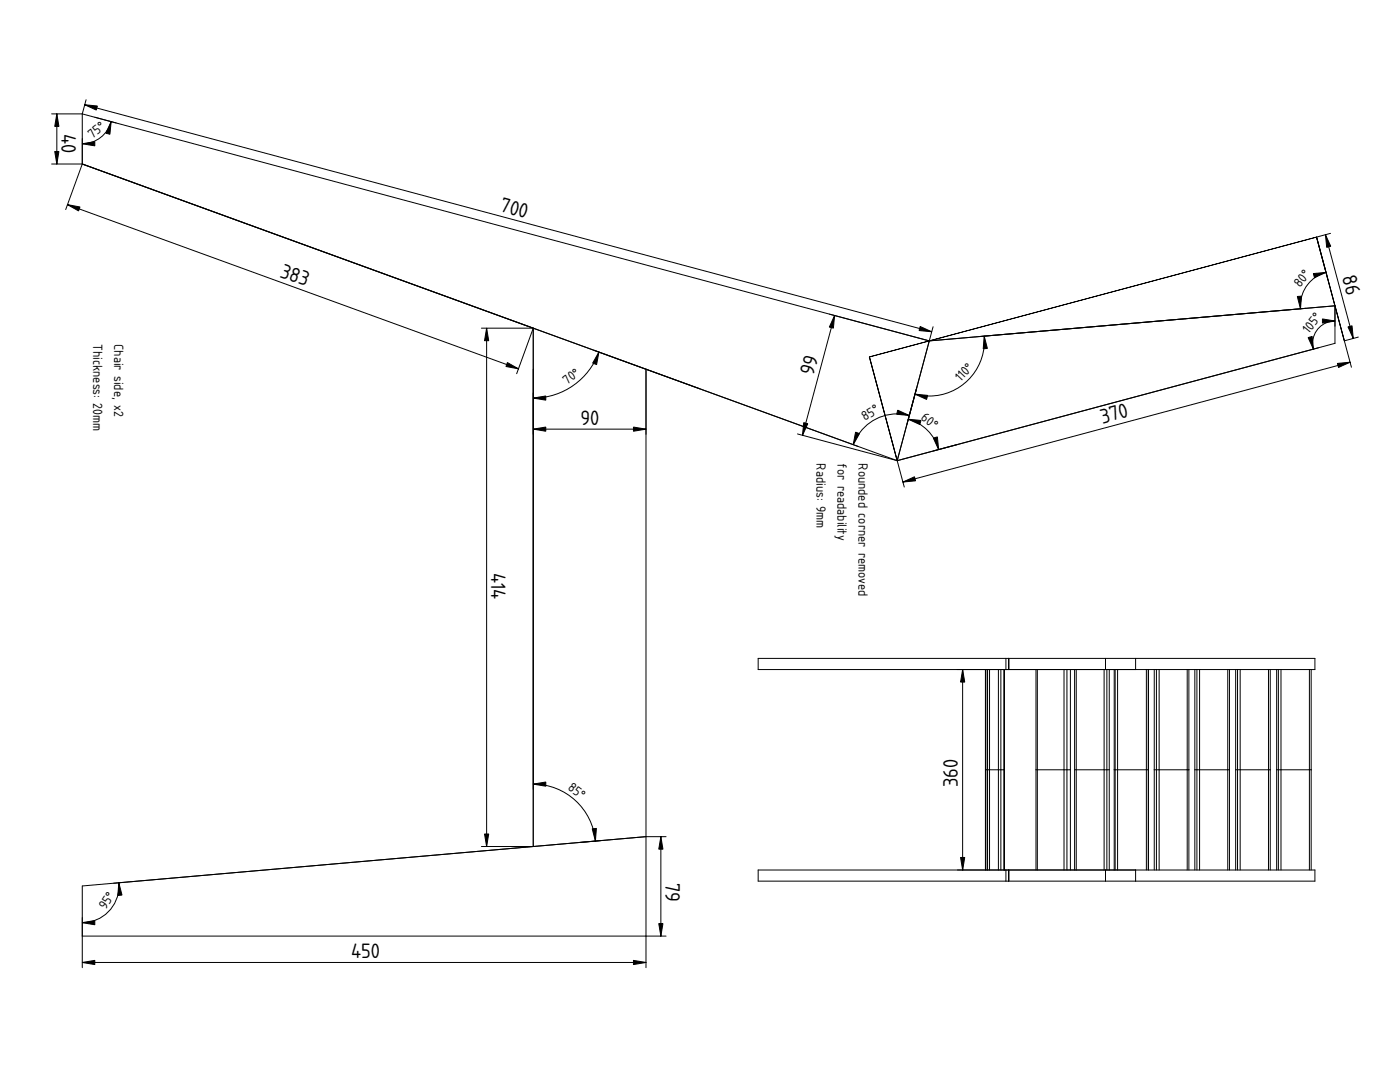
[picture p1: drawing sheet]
<svg xmlns="http://www.w3.org/2000/svg" width="279mm" height="216mm" viewBox="0 0 279 216" stroke-linecap="round" stroke-linejoin="round" font-family="sans-serif">
<g fill="none" stroke="#000" stroke-width=".2">
<path d="M17.2 19.9l-.8 2.8M11.3 22.7v10M16.4 22.7h-6.1M16.4 22.7l169.1 45.3M16.4 22.7v10M16.4 32.7l162.7 59.2M16.4 32.7h-6.1M16.4 32.7l-3.3 9.1M16.4 32.7l90 32.8M16.9 20.9l169 45.3M18.9 23.4l4.3 1.1M22.2 24.3a6 6 0 0 1-5.8 4.4"/>
<path d="M13.5 40.8l90 32.8M262.7 47.3l7 26M264.5 46.8l5.6 20.7M264.6 54.3a6.9 6.9 0 0 0-5.1 7.3M265.5 46.6l-92 24.6 7 26M97.1 65.5v103.4M106.4 65.5v103.4h-10.3M106.4 65.5h-10.3M106.4 65.5l-3.3 9.1M118.5 69.9l21.2 7.7M119.5 70.3a14 14 0 0 1-13.1 9.1M128.9 73.7v119.4"/>
<path d="M165.6 62.7l19.9 5.3M166.6 63l-6.4 23.9M185.5 68l80.9-7v7.5l-87.3 23.4M186.2 65.2l-7.1 26.7M196.4 67.1a11 11 0 0 1-13.8 11.6M266.4 64.1a4.5 4.5 0 0 0-4.3 5.6M269.4 72.3l-89.2 23.9M271.1 67.3l-2.8 .7M128.9 85.6h-22.5M159.2 86.6l19.9 5.3M181.3 83.7a8.6 8.6 0 0 1 6 6M181.5 82.9a9.3 9.3 0 0 0-11.2 5.8"/>
<path d="M106.4 156.5a12.5 12.5 0 0 1 12.4 11.3M206.9 153.6h.1M23.7 176.1a7.3 7.3 0 0 1-7.3 8M119.9 167.7l-4.5 .4M128.9 166.9l-112.5 9.9v16.3M128.9 166.9h4M128.9 166.9l-106.2 9.3M131.9 166.9v19.9M128.9 192.1h-112.5M132.9 186.8h-116.5"/>
</g>
<g fill="#000" stroke="#000" stroke-width=".2">
<path d="M11.3 22.7l.5 2.5h-.9zM10.9 30.2h.9l-.5 2.5zM16.4 28.7l2.5-.4v.8zM16.9 20.9l2.5 .3-.2 .8zM22.2 24.3l-.3 2.5-.8-.2zM13.5 40.8l2.5 .5-.3 .8zM264.5 46.8l1.1 2.3-.8 .3zM262.1 54.6l2.5-.3-2.3 1.1zM97.1 65.5l.4 2.5h-.8zM101.3 72.3l2.2 1.3-2.5-.5zM106.4 79.4l2.5-.4v.8zM119.5 70.3l-.4 2.4-.8-.2z"/>
<path d="M166.6 63l-.3 2.5-.8-.2zM182.6 78.7l2.5 .2-.2 .8zM183.6 65.2l2.3 1-2.5-.2zM196.4 67.1l.7 2.4-.9 .1zM258.9 59.2l.8-.1-.2 2.5zM261.1 67.4l.8-.3 .2 2.6zM263.9 63.6l2.5 .5-2.5 .4zM266.9 72.5l2.5-.2-2.3 1zM269 65.2l.8-.2 .3 2.5zM106.4 85.6l2.5-.4v.8zM126.4 85.2l2.5 .4-2.5 .4zM160.4 84.3l.8 .3-1 2.3z"/>
<path d="M170.7 86.2l.8 .3-1.2 2.2zM180.2 96.2l2.3-1.1 .2 .8zM181.3 83.7l2.5 .2-.2 .8zM179.2 81.9l2.3 1-2.6-.2zM186.3 87.4l.8-.2 .2 2.5zM106.4 156.5l2.5-.5v.9zM23.7 176.1l.6 2.5-.8 .1zM96.7 166.4h.8l-.4 2.5zM118.2 165.4l.8-.1-.2 2.5zM131.9 166.9l.4 2.5h-.8zM16.4 184.1l2.5-.4v.8zM16.4 192.1l2.5-.5v.9z"/>
<path d="M126.4 191.6l2.5 .5-2.5 .4zM131.5 184.3h.8l-.4 2.5z"/>
</g>
<g fill="#fff">
<path d="M151.3 131.4h111.1v2.2h-.7v40h.7v2.2h-111.1v-2.2h45.4v-40h-45.4z" fill-rule="evenodd"/>
<path d="M200.5 133.6h6.3v40h-6.3z" fill-rule="evenodd"/>
<path d="M223 153.6h5.8v20h-5.8z" fill-rule="evenodd"/>
<path d="M223 133.6h5.8v20h-5.8z" fill-rule="evenodd"/>
<path d="M255.6 153.6h5.7v20h-5.7z" fill-rule="evenodd"/>
<path d="M255.6 133.6h5.7v20h-5.7z" fill-rule="evenodd"/>
<path d="M247.5 153.6h5.7v20h-5.7z" fill-rule="evenodd"/>
<path d="M247.5 133.6h5.7v20h-5.7z" fill-rule="evenodd"/>
<path d="M239.4 153.6h5.6v20h-5.6z" fill-rule="evenodd"/>
<path d="M239.4 133.6h5.6v20h-5.6z" fill-rule="evenodd"/>
<path d="M231.3 153.6h5.6v20h-5.6z" fill-rule="evenodd"/>
<path d="M231.3 133.6h5.6v20h-5.6z" fill-rule="evenodd"/>
<path d="M214.8 153.6h5.5v20h-5.5z" fill-rule="evenodd"/>
<path d="M214.8 133.6h5.5v20h-5.5z" fill-rule="evenodd"/>
<path d="M151.3 173.6h49.5v2.2h-49.5z" fill-rule="evenodd"/>
<path d="M151.3 131.4h49.5v2.2h-49.5z" fill-rule="evenodd"/>
<path d="M207 133.6h5.3v20h-5.3z" fill-rule="evenodd"/>
<path d="M207 153.6h5.3v20h-5.3z" fill-rule="evenodd"/>
<path d="M226.6 173.6h35.8v2.2h-35.8z" fill-rule="evenodd"/>
<path d="M226.6 131.4h35.8v2.2h-35.8z" fill-rule="evenodd"/>
<path d="M253.5 133.6h1.3v40h-1.3z" fill-rule="evenodd"/>
<path d="M245.4 133.6h1.2v40h-1.2z" fill-rule="evenodd"/>
<path d="M237.3 133.6h1.2v40h-1.2z" fill-rule="evenodd"/>
<path d="M229.2 133.6h1.2v40h-1.2z" fill-rule="evenodd"/>
<path d="M201.3 173.6h19.3v2.2h-19.3z" fill-rule="evenodd"/>
<path d="M201.3 131.4h19.3v2.2h-19.3z" fill-rule="evenodd"/>
<path d="M221.4 133.6h1v40h-1z" fill-rule="evenodd"/>
<path d="M197.5 133.6h1.8v20h-1.8z" fill-rule="evenodd"/>
<path d="M197.5 153.6h1.8v20h-1.8z" fill-rule="evenodd"/>
<path d="M213.6 133.6h.9v40h-.9z" fill-rule="evenodd"/>
<path d="M212.9 153.6h.7v20h-.7z" fill-rule="evenodd"/>
<path d="M212.9 133.6h.7v20h-.7z" fill-rule="evenodd"/>
<path d="M220.6 173.6h6v2.2h-6z" fill-rule="evenodd"/>
<path d="M220.6 131.4h6v2.2h-6z" fill-rule="evenodd"/>
<path d="M199.7 133.6h.7v20h-.7z" fill-rule="evenodd"/>
<path d="M199.7 153.6h.7v20h-.7z" fill-rule="evenodd"/>
<path d="M212.3 133.6h.6v20h-.6z" fill-rule="evenodd"/>
<path d="M212.3 153.6h.6v20h-.6z" fill-rule="evenodd"/>
<path d="M220.3 153.6h.6v20h-.6z" fill-rule="evenodd"/>
<path d="M220.3 133.6h.6v20h-.6z" fill-rule="evenodd"/>
<path d="M230.8 133.6h.5v20h-.5z" fill-rule="evenodd"/>
<path d="M230.8 153.6h.5v20h-.5z" fill-rule="evenodd"/>
<path d="M238.9 133.6h.5v20h-.5z" fill-rule="evenodd"/>
<path d="M238.9 153.6h.5v20h-.5z" fill-rule="evenodd"/>
<path d="M247 133.6h.5v20h-.5z" fill-rule="evenodd"/>
<path d="M247 153.6h.5v20h-.5z" fill-rule="evenodd"/>
<path d="M255.1 133.6h.5v20h-.5z" fill-rule="evenodd"/>
<path d="M255.1 153.6h.5v20h-.5z" fill-rule="evenodd"/>
<path d="M199.3 133.6h.4v20h-.4z" fill-rule="evenodd"/>
<path d="M199.3 153.6h.4v20h-.4z" fill-rule="evenodd"/>
<path d="M222.5 133.6h.5v20h-.5z" fill-rule="evenodd"/>
<path d="M222.5 153.6h.5v20h-.5z" fill-rule="evenodd"/>
<path d="M220.9 153.6h.5v20h-.5z" fill-rule="evenodd"/>
<path d="M220.9 133.6h.5v20h-.5z" fill-rule="evenodd"/>
<path d="M230.4 133.6h.4v20h-.4z" fill-rule="evenodd"/>
<path d="M230.4 153.6h.4v20h-.4z" fill-rule="evenodd"/>
<path d="M238.5 133.6h.4v20h-.4z" fill-rule="evenodd"/>
<path d="M238.5 153.6h.4v20h-.4z" fill-rule="evenodd"/>
<path d="M197.1 153.6h.4v20h-.4z" fill-rule="evenodd"/>
<path d="M197.1 133.6h.4v20h-.4z" fill-rule="evenodd"/>
<path d="M228.8 153.6h.4v20h-.4z" fill-rule="evenodd"/>
<path d="M228.8 133.6h.4v20h-.4z" fill-rule="evenodd"/>
<path d="M246.6 133.6h.4v20h-.4z" fill-rule="evenodd"/>
<path d="M246.6 153.6h.4v20h-.4z" fill-rule="evenodd"/>
<path d="M261.3 133.6h.4v20h-.4z" fill-rule="evenodd"/>
<path d="M261.3 153.6h.4v20h-.4z" fill-rule="evenodd"/>
<path d="M253.2 153.6h.3v20h-.3z" fill-rule="evenodd"/>
<path d="M253.2 133.6h.3v20h-.3z" fill-rule="evenodd"/>
<path d="M254.8 153.6h.3v20h-.3z" fill-rule="evenodd"/>
<path d="M254.8 133.6h.3v20h-.3z" fill-rule="evenodd"/>
<path d="M245 153.6h.4v20h-.4z" fill-rule="evenodd"/>
<path d="M245 133.6h.4v20h-.4z" fill-rule="evenodd"/>
<path d="M236.9 133.6h.4v20h-.4z" fill-rule="evenodd"/>
<path d="M236.9 153.6h.4v20h-.4z" fill-rule="evenodd"/>
<path d="M214.5 133.6h.3v20h-.3z" fill-rule="evenodd"/>
<path d="M214.5 153.6h.3v20h-.3z" fill-rule="evenodd"/>
<path d="M196.7 153.6h.3v20h-.3z" fill-rule="evenodd"/>
<path d="M196.7 133.6h.3v20h-.3z" fill-rule="evenodd"/>
<path d="M206.8 133.6h.2v20h-.2z" fill-rule="evenodd"/>
<path d="M206.8 153.6h.2v20h-.2z" fill-rule="evenodd"/>
<path d="M222.4 153.6h.1v20h-.1z" fill-rule="evenodd"/>
<path d="M222.4 133.6h.1v20h-.1z" fill-rule="evenodd"/>
<path d="M197 133.6l.1 20z" fill-rule="evenodd"/>
<path d="M197 153.6l.1 20z" fill-rule="evenodd"/>
<path d="M200.4 133.6l.1 20z" fill-rule="evenodd"/>
<path d="M200.4 153.6l.1 20z" fill-rule="evenodd"/>
<path d="M200.8 131.4h.5v2.2h-.5z" fill-rule="evenodd"/>
<path d="M200.8 173.6h.5v2.2h-.5z" fill-rule="evenodd"/>
<path d="M196.7 153.6v20z" fill-rule="evenodd"/>
<path d="M196.7 133.6v20z" fill-rule="evenodd"/>
<path d="M200.4 153.6v20z" fill-rule="evenodd"/>
<path d="M200.4 133.6v20z" fill-rule="evenodd"/>
<path d="M229.2 133.6v20z" fill-rule="evenodd"/>
<path d="M229.2 153.6v20z" fill-rule="evenodd"/>
</g>
<g fill="none" stroke="#000" stroke-width=".2">
<path d="M151.3 131.4h111.1v2.2h-111.1zM192.1 133.6v40M196.7 133.6v40M197 133.6v40M197.1 133.6v40M197.5 133.6v40M199.3 133.6v40M199.7 133.6v40M200.4 133.6v40M200.5 133.6v40M200.8 131.4v2.2M201.3 131.4v2.2"/>
<path d="M206.8 133.6v40M207 133.6v40M212.3 133.6v40M212.9 133.6v40M213.6 133.6v40M214.5 133.6v40M214.8 133.6v40M220.3 133.6v40M220.6 131.4v2.2M220.9 133.6v40M221.4 133.6v40M222.4 133.6v40"/>
<path d="M222.5 133.6v40M223 133.6v40M226.6 131.4v2.2M228.8 133.6v40M229.2 133.6v40M230.4 133.6v40M230.8 133.6v40M231.3 133.6v40M236.9 133.6v40M237.3 133.6v40M238.5 133.6v40M238.9 133.6v40"/>
<path d="M239.4 133.6v40M245 133.6v40M245.4 133.6v40M246.6 133.6v40M247 133.6v40M247.5 133.6v40M253.2 133.6v40M253.5 133.6v40M254.8 133.6v40M255.1 133.6v40M255.6 133.6v40M261.3 133.6v40"/>
<path d="M261.7 133.6v40M196.7 153.6h3.8M206.8 153.6h6.8M214.5 153.6h6.9M222.4 153.6h6.8M230.4 153.6h6.9M238.5 153.6h6.9M246.6 153.6h6.9M254.8 153.6h6.9M151.3 173.6h111.1v2.2h-111.1zM200.8 173.6v2.2M201.3 173.6v2.2"/>
<path d="M220.6 173.6v2.2M226.6 173.6v2.2"/>
</g>
<path d="M192.1 133.6l.4 2.5h-.8zM191.7 171.1h.8l-.4 2.5z" fill="#000" stroke="#000" stroke-width=".2"/>
<g font-size="3.9">
<text x="12.3" y="26.8" transform="rotate(90 12.3 26.8)">40</text>
<text x="99.6" y="42.1" transform="rotate(15 99.6 42.1)">700</text>
<text x="55.7" y="55.2" transform="rotate(20 55.7 55.2)">383</text>
<text x="267.8" y="55.4" transform="rotate(75 267.8 55.4)">86</text>
<text x="162.4" y="75.1" transform="rotate(-75 162.4 75.1)">99</text>
<text x="115.9" y="84.7">90</text>
<text x="220" y="84.5" transform="rotate(-15 220 84.5)">370</text>
<text x="98" y="114.3" transform="rotate(90 98 114.3)">414</text>
<text x="191.2" y="157.1" transform="rotate(-90 191.2 157.1)">360</text>
<text x="132.8" y="176.1" transform="rotate(90 132.8 176.1)">79</text>
<text x="70.1" y="191.1">450</text>
</g>
<g font-size="2.5">
<text x="18.5" y="27.7" transform="rotate(-38 18.5 27.7)">75°</text>
<text x="259.5" y="57.4" transform="rotate(-52 259.5 57.4)">80°</text>
<text x="18.6" y="68.7" transform="rotate(90 18.6 68.7)">Thickness: 20mm</text>
<text x="22.8" y="68.7" transform="rotate(90 22.8 68.7)">Chair side, x2</text>
<text x="261.2" y="66.7" transform="rotate(-51 261.2 66.7)">105°</text>
<text x="113.2" y="76.8" transform="rotate(-37 113.2 76.8)">70°</text>
<text x="191.7" y="76.3" transform="rotate(-47 191.7 76.3)">1</text>
<text x="192.9" y="75" transform="rotate(-47 192.9 75)">0°</text>
<text x="172.6" y="84" transform="rotate(-31 172.6 84)">85°</text>
<text x="183.6" y="83.7" transform="rotate(38 183.6 83.7)">60°</text>
<text x="162.9" y="92.5" transform="rotate(90 162.9 92.5)">Radius: 9mm</text>
<text x="167.1" y="92.5" transform="rotate(90 167.1 92.5)">for readability</text>
<text x="171.3" y="92.5" transform="rotate(90 171.3 92.5)">Rounded corner removed</text>
<text x="113.2" y="157.4" transform="rotate(37 113.2 157.4)">85°</text>
<text x="21.1" y="181.6" transform="rotate(-57 21.1 181.6)">95°</text>
</g>
</svg>
